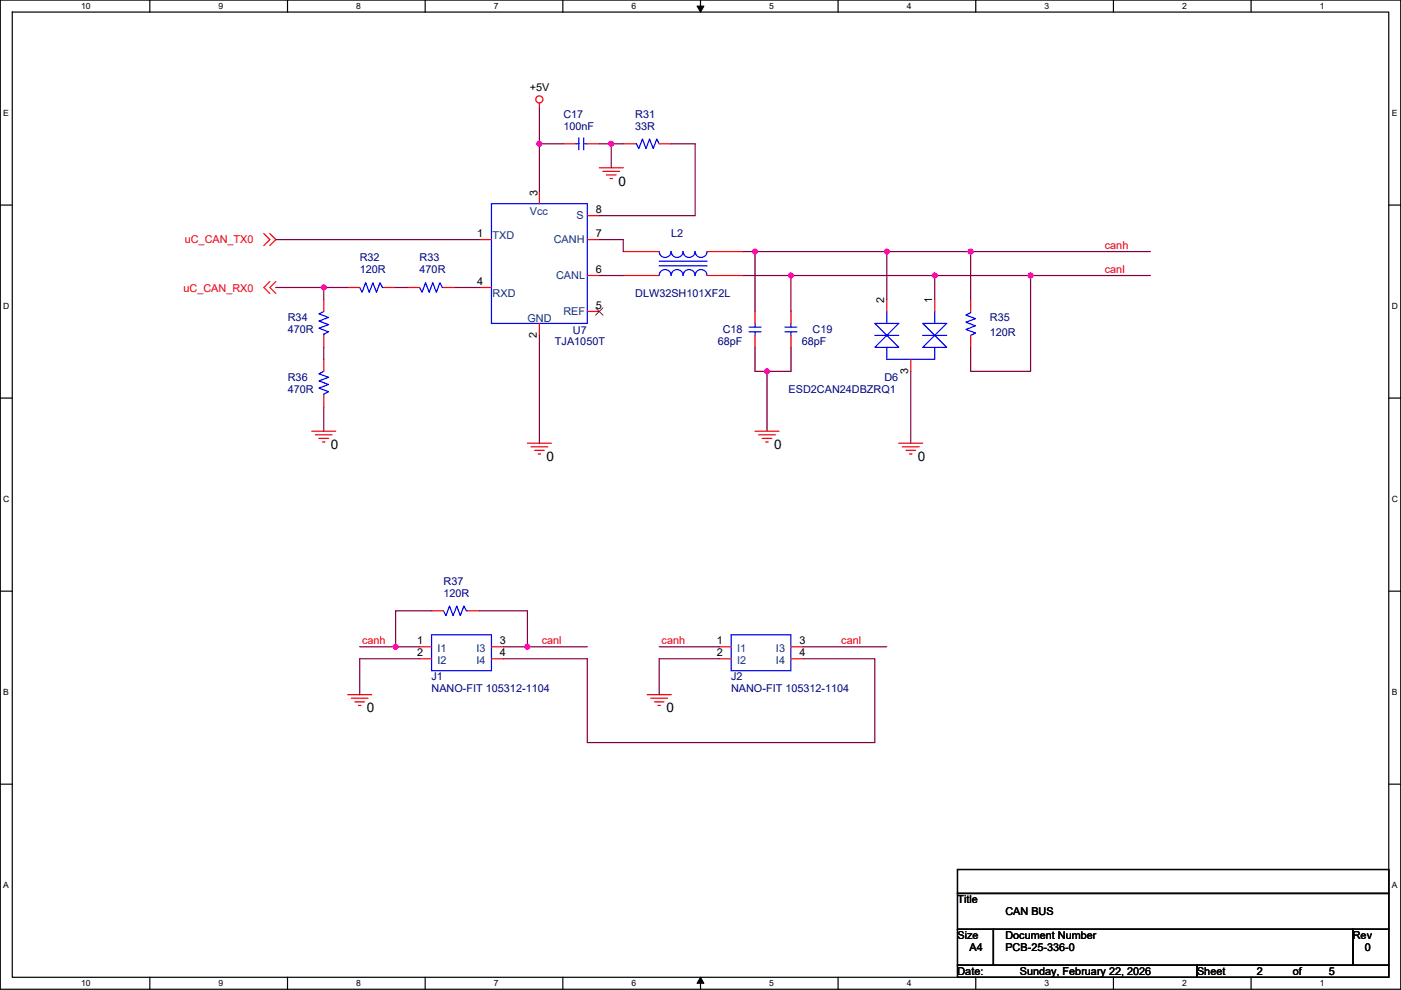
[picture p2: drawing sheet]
<svg xmlns="http://www.w3.org/2000/svg" width="297mm" height="210mm" viewBox="0 0 297 210" stroke-linecap="round" stroke-linejoin="round" font-family="sans-serif">
<path d="M.1 0h296.9v209.8h-296.9zM2.6 2.6h291.8v204.7h-291.8z" fill="none" stroke="#000" stroke-width=".25"/>
<g fill="#fff">
<path d="M17.2 .3h2v2h-2z"/>
<path d="M17.2 207.5h2v2.1h-2z"/>
</g>
<path d="M31.8 0v2.6M31.8 207.3v2.5" fill="none" stroke="#000" stroke-width=".25"/>
<g fill="#fff">
<path d="M46.4 .3h.9v2h-.9z"/>
<path d="M46.4 207.5h.9v2.1h-.9z"/>
</g>
<path d="M61 0v2.6M61 207.3v2.5" fill="none" stroke="#000" stroke-width=".25"/>
<g fill="#fff">
<path d="M75.5 .3h1v2h-1z"/>
<path d="M75.5 207.5h1v2.1h-1z"/>
</g>
<path d="M90.1 0v2.6M90.1 207.3v2.5" fill="none" stroke="#000" stroke-width=".25"/>
<g fill="#fff">
<path d="M104.7 .3h1v2h-1z"/>
<path d="M104.7 207.5h1v2.1h-1z"/>
</g>
<path d="M119.3 0v2.6M119.3 207.3v2.5" fill="none" stroke="#000" stroke-width=".25"/>
<g fill="#fff">
<path d="M133.9 .3h1v2h-1z"/>
<path d="M133.9 207.5h1v2.1h-1z"/>
</g>
<path d="M148.5 0v2.6M148.5 207.3v2.5" fill="none" stroke="#000" stroke-width=".25"/>
<path d="M147.8 1.3h1.4l-.7 1.3zM148.5 207.3l.7 1.3h-1.4z" fill="#000" stroke="#000" stroke-width=".21"/>
<g fill="#fff">
<path d="M163.1 .3h1v2h-1z"/>
<path d="M163.1 207.5h1v2.1h-1z"/>
</g>
<path d="M177.7 0v2.6M177.7 207.3v2.5" fill="none" stroke="#000" stroke-width=".25"/>
<g fill="#fff">
<path d="M192.3 .3h1v2h-1z"/>
<path d="M192.3 207.5h1v2.1h-1z"/>
</g>
<path d="M206.9 0v2.6M206.9 207.3v2.5" fill="none" stroke="#000" stroke-width=".25"/>
<g fill="#fff">
<path d="M221.5 .3h1v2h-1z"/>
<path d="M221.5 207.5h1v2.1h-1z"/>
</g>
<path d="M236.1 0v2.6M236.1 207.3v2.5" fill="none" stroke="#000" stroke-width=".25"/>
<g fill="#fff">
<path d="M250.7 .3h.9v2h-.9z"/>
<path d="M250.7 207.5h.9v2.1h-.9z"/>
</g>
<path d="M265.3 0v2.6M265.3 207.3v2.5" fill="none" stroke="#000" stroke-width=".25"/>
<g fill="#fff">
<path d="M279.8 .3h1v2h-1z"/>
<path d="M279.8 207.5h1v2.1h-1z"/>
<path d="M.7 23h1.2v2.1h-1.2z"/>
<path d="M295.1 23h1.2v2.1h-1.2z"/>
<path d="M.7 64h1.3v2h-1.3z"/>
<path d="M295.1 64h1.3v2h-1.3z"/>
</g>
<path d="M.1 43.5h2.5M294.4 43.5h2.6" fill="none" stroke="#000" stroke-width=".25"/>
<g fill="#fff">
<path d="M.7 104.9h1.3v2h-1.3z"/>
<path d="M295.1 104.9h1.3v2h-1.3z"/>
</g>
<path d="M.1 84.4h2.5M294.4 84.4h2.6" fill="none" stroke="#000" stroke-width=".25"/>
<g fill="#fff">
<path d="M.7 145.9h1.2v2h-1.2z"/>
<path d="M295.1 145.9h1.2v2h-1.2z"/>
</g>
<path d="M.1 125.4h2.5M294.4 125.4h2.6" fill="none" stroke="#000" stroke-width=".25"/>
<g fill="#fff">
<path d="M.7 186.8h1.2v2h-1.2z"/>
<path d="M295.1 186.8h1.2v2h-1.2z"/>
</g>
<path d="M.1 166.3h2.5M294.4 166.3h2.6M203 184.4h91.4v5.1h-91.4zM203 189.5h91.4v7.6h-91.4zM203 197.1h7.6v7.6h-7.6zM210.6 197.1h76.2v7.6h-76.2zM286.8 197.1h7.6v7.6h-7.6zM203 204.7h50.8v2.6h-50.8zM253.8 204.7h40.6v2.6h-40.6z" fill="none" stroke="#000" stroke-width=".25"/>
<g fill="none" stroke="#f00" stroke-width=".25">
<path d="M114.4 21.9v1M119.4 30.5h2.6M124.5 30.5h2.6M127.1 35.6h5M127.8 36.3h3.6M128.6 37.1h2M129.3 37.9h.6M132.1 30.5h2.6M139.8 30.5h2.5M55.9 49.6l1.3 1.2-1.3 1.3M57.2 49.6l1.3 1.2-1.3 1.3M57.2 59.7l-1.3 1.3 1.3 1.3"/>
<path d="M58.5 59.7l-1.3 1.3 1.3 1.3M101.7 50.8h2.5M114.4 40.7v2.5M124.5 45.7h2.6M124.5 50.8h2.6M124.5 58.4h2.6M132.1 58.4h7.7M132.1 53.4h7.7M149.9 58.4h7.6M149.9 53.4h7.6M68.6 76.2v2.6M68.6 63.5v2.6"/>
<path d="M68.6 71.1v2.6M73.7 61h2.6M81.3 61h2.6M86.4 61h2.6M94 61h2.6M101.7 61h2.5M114.4 68.6v2.5M124.5 66.1h2.6M160.1 71.1v2.6M160.1 66.1v2.5M167.7 71.1v2.6M167.7 66.1v2.5"/>
<path d="M188 63.5v2.6M193.1 76.2v2.6M198.2 63.5v2.6M205.8 71.1v2.6M205.8 63.5v2.6M66.1 91.5h5.1M66.9 92.2h3.5M67.6 93h2.1M68.4 93.7h.5M68.6 83.8v2.6M111.8 94h5.1M112.6 94.8h3.5"/>
<path d="M113.3 95.5h2.1M114.1 96.3h.5M160.1 91.5h5.1M160.8 92.2h3.6M161.6 93h2M162.4 93.7h.5M190.6 94h5M191.3 94.8h3.6M192.1 95.5h2M192.8 96.3h.6M89 137.2h2.5M89 139.7h2.5"/>
<path d="M91.5 129.6h2.5M99.1 129.6h2.6M104.2 137.2h2.5M104.2 139.7h2.5M152.5 137.2h2.5M152.5 139.7h2.5M167.7 137.2h2.5M167.7 139.7h2.5M73.7 147.3h5.1M74.5 148.1h3.5M75.2 148.9h2.1M76 149.6h.5"/>
<path d="M137.2 147.3h5.1M138 148.1h3.5M138.7 148.9h2.1M139.5 149.6h.5"/>
<circle cx="114.3" cy="21.1" r=".76"/>
</g>
<g fill="none" stroke="#00f" stroke-width=".25">
<path d="M122 30.5h.7M122.7 29.2v2.6M123.8 29.2v2.6M123.8 30.5h.7M134.7 30.5h.2l.5 1 .8-2 .8 2 .7-2 .8 2 .8-2 .5 1M104.2 43.2h20.3v25.4h-20.3zM139.8 53.3a1.26 1.26 0 0 0 1.2 1.3 1.26 1.26 0 0 0 1.3-1.3M139.8 56.4h10.1M139.8 55.4h10.1M142.3 58.4a1.26 1.26 0 0 0-1.3-1.2 1.26 1.26 0 0 0-1.2 1.2M142.3 53.3a1.26 1.26 0 0 0 1.3 1.3 1.26 1.26 0 0 0 1.2-1.3M144.8 58.4a1.26 1.26 0 0 0-1.2-1.2 1.26 1.26 0 0 0-1.3 1.2"/>
<path d="M144.8 53.3a1.26 1.26 0 0 0 1.3 1.3 1.26 1.26 0 0 0 1.3-1.3M147.4 58.4a1.26 1.26 0 0 0-1.3-1.2 1.26 1.26 0 0 0-1.3 1.2M147.4 53.3a1.26 1.26 0 0 0 1.2 1.3 1.26 1.26 0 0 0 1.3-1.3M149.9 58.4a1.26 1.26 0 0 0-1.3-1.2 1.26 1.26 0 0 0-1.2 1.2M68.6 78.8l-1 .5 2.1 .7-2.1 .8 2.1 .8-2.1 .7 2.1 .8-1.1 .5v.2M68.6 66.1l-1 .5 2.1 .7-2.1 .8 2.1 .8-2.1 .7 2.1 .8-1.1 .5v.2M76.3 61l.5 1 .7-2 .8 2 .8-2 .7 2 .8-2 .5 1h.2M89 61l.5 1 .7-2 .8 2 .8-2 .7 2 .8-2 .5 1h.2M158.8 70.4h2.6M158.8 69.4h2.6M160.1 68.6v.8M160.1 70.4v.7"/>
<path d="M166.4 70.4h2.6M166.4 69.4h2.6M167.7 68.6v.8M167.7 70.4v.7M185.5 68.6h5.1l-2.6 2.5zM185.5 71.1h5.1M188 71.1l2.6 2.6h-5.1zM188 66.1v2.5M195.6 68.6h5.1l-2.5 2.5zM195.6 71.1h5.1M198.2 71.1l2.5 2.6h-5.1zM198.2 66.1v2.5"/>
<path d="M198.2 73.7v2.5h-10.2v-2.5M205.8 66.1v.2l-1 .5 2 .8-2 .7 2 .8-2 .8 2 .7-1 .5M91.5 134.6h12.7v7.7h-12.7zM94 129.6l.5 1 .8-2.1 .8 2.1 .7-2.1 .8 2.1 .8-2.1 .5 1.1h.2M155 134.6h12.7v7.7h-12.7z"/>
</g>
<path d="M126.3 65.3l1.5 1.5M127.8 65.3l-1.5 1.5" fill="none" stroke="#804000" stroke-width=".21"/>
<g fill="none" stroke="#800040" stroke-width=".25">
<path d="M114.4 22.9v7.6M114.4 30.5h5M114.4 30.5v10.2M127.1 30.5h2.5M129.6 30.5v5.1M129.6 30.5h2.5M142.3 30.5h5.1v15.2h-20.3M58.5 50.8h43.2M127.1 50.8h5v2.6M127.1 58.4h5M157.5 58.4h10.2M157.5 53.4h2.6"/>
<path d="M160.1 53.4v12.7M160.1 53.4h27.9M167.7 58.4v7.7M167.7 58.4h30.5M188 53.4h17.8M188 53.4v10.1M198.2 58.4h20.3M198.2 58.4v5.1M205.8 53.4h38.1M205.8 53.4v10.1M218.5 58.4v20.4h-12.7v-5.1M218.5 58.4h25.4"/>
<path d="M58.5 61h10.1M68.6 61h5.1M68.6 61v2.5M68.6 73.7v2.5M83.9 61h2.5M96.6 61h5.1M114.4 71.1v22.9M160.1 73.7v5.1h2.5M162.6 78.8v12.7M167.7 73.7v5.1h-5.1M193.1 78.8v15.2M68.6 86.4v5.1"/>
<path d="M76.3 137.2h7.6M83.9 137.2h5.1M89 139.7h-12.7v7.6M91.5 129.6h-7.6v7.6M101.7 129.6h10.1v7.6M106.7 137.2h5.1M111.8 137.2h12.7M139.8 137.2h12.7M152.5 139.7h-12.7v7.6M170.2 139.7h15.3v17.8h-61v-17.8h-17.8M170.2 137.2h17.8"/>
</g>
<g fill="#f0f" stroke="#f0f" stroke-width=".25">
<circle cx="114.3" cy="30.5" r=".5"/>
<circle cx="129.6" cy="30.5" r=".5"/>
<circle cx="160.1" cy="53.3" r=".5"/>
<circle cx="188" cy="53.3" r=".5"/>
<circle cx="198.2" cy="58.4" r=".5"/>
<circle cx="167.7" cy="58.4" r=".5"/>
<circle cx="68.6" cy="61" r=".5"/>
<circle cx="162.6" cy="78.7" r=".5"/>
<circle cx="205.8" cy="53.3" r=".5"/>
<circle cx="218.5" cy="58.4" r=".5"/>
<circle cx="83.9" cy="137.2" r=".5"/>
<circle cx="111.8" cy="137.2" r=".5"/>
</g>
<g font-size="2.8">
<text x="131.1" y="39.3">0</text>
<text x="70.2" y="95.2">0</text>
<text x="164.1" y="95.2">0</text>
<text x="115.9" y="97.8">0</text>
<text x="194.6" y="97.8">0</text>
<text x="77.8" y="151.1">0</text>
<text x="141.3" y="151.1">0</text>
</g>
<g font-size="2.3">
<text x="112.3" y="19.3">+5V</text>
<text x="113.9" y="41.7" transform="rotate(-90 113.9 41.7)">3</text>
<text x="126.3" y="45.2">8</text>
<text x="101.2" y="50.3">1</text>
<text x="126.3" y="50.3">7</text>
<text x="126.3" y="57.9">6</text>
<text x="101.2" y="60.5">4</text>
<text x="126.3" y="65.5">5</text>
<text x="187.5" y="64.3" transform="rotate(-90 187.5 64.3)">2</text>
<text x="197.7" y="64.3" transform="rotate(-90 197.7 64.3)">1</text>
<text x="113.8" y="71.7" transform="rotate(-90 113.8 71.7)">2</text>
<text x="192.6" y="79.3" transform="rotate(-90 192.6 79.3)">3</text>
<text x="88.5" y="136.7">1</text>
<text x="106" y="136.7">3</text>
<text x="152" y="136.7">1</text>
<text x="169.5" y="136.7">3</text>
<text x="88.5" y="139.2">2</text>
<text x="106" y="139.2">4</text>
<text x="152" y="139.2">2</text>
<text x="169.5" y="139.2">4</text>
<text x="203" y="191.6">Title</text>
<text x="213.2" y="194.1">CAN BUS</text>
<text x="203" y="199.2">Size</text>
<text x="205.5" y="201.7">A4</text>
<text x="213.2" y="199.2">Document Number</text>
<text x="213.2" y="201.7">PCB-25-336-0</text>
<text x="286.8" y="199.2">Rev</text>
<text x="289.4" y="201.7">0</text>
<text x="203" y="206.8">Date:</text>
<text x="216.2" y="206.8">Sunday, February 22, 2026</text>
<text x="253.8" y="206.8">Sheet</text>
<text x="266.5" y="206.8">2</text>
<text x="274.1" y="206.8">of</text>
<text x="281.7" y="206.8">5</text>
</g>
<g font-size="2.3" fill="#000080">
<text x="119.4" y="24.9">C17</text>
<text x="119.4" y="27.5">100nF</text>
<text x="134.7" y="24.9">R31</text>
<text x="134.7" y="27.5">33R</text>
<text x="142.3" y="50.3">L2</text>
<text x="76.3" y="55.4">R32</text>
<text x="76.3" y="58">120R</text>
<text x="89" y="55.4">R33</text>
<text x="89" y="58">470R</text>
<text x="134.7" y="63">DLW32SH101XF2L</text>
<text x="61" y="68.1">R34</text>
<text x="61" y="70.7">470R</text>
<text x="121.5" y="70.9">U7</text>
<text x="153.2" y="70.7">C18</text>
<text x="172.3" y="70.7">C19</text>
<text x="209.9" y="68.1">R35</text>
<text x="209.9" y="71.2">120R</text>
<text x="117.7" y="73.2">TJA1050T</text>
<text x="152.2" y="73.2">68pF</text>
<text x="170" y="73.2">68pF</text>
<text x="61" y="80.8">R36</text>
<text x="61" y="83.4">470R</text>
<text x="167.2" y="83.4">ESD2CAN24DBZRQ1</text>
<text x="187.5" y="80.8">D6</text>
<text x="94" y="124">R37</text>
<text x="94" y="126.5">120R</text>
<text x="91.5" y="144.3">J1</text>
<text x="91.5" y="146.9">NANO-FIT 105312-1104</text>
<text x="155" y="144.3">J2</text>
<text x="155" y="146.9">NANO-FIT 105312-1104</text>
</g>
<g font-size="2.3" fill="#004080">
<text x="112.3" y="45.5">Vcc</text>
<text x="122.2" y="46.5">S</text>
<text x="104.5" y="50.6">TXD</text>
<text x="117.4" y="51.6">CANH</text>
<text x="117.9" y="59.2">CANL</text>
<text x="104.5" y="63">RXD</text>
<text x="111.8" y="68.4">GND</text>
<text x="119.4" y="66.8">REF</text>
<text x="92.8" y="138.2">I1</text>
<text x="92.8" y="140.8">I2</text>
<text x="101" y="138.2">I3</text>
<text x="101" y="140.8">I4</text>
<text x="156.3" y="138.2">I1</text>
<text x="156.3" y="140.8">I2</text>
<text x="164.5" y="138.2">I3</text>
<text x="164.5" y="140.8">I4</text>
</g>
<g font-size="2.3" fill="#f00">
<text x="39.2" y="51.6">uC_CAN_TX0</text>
<text x="234.2" y="52.9">canh</text>
<text x="234.2" y="57.9">canl</text>
<text x="38.9" y="62">uC_CAN_RX0</text>
<text x="76.8" y="136.7">canh</text>
<text x="114.9" y="136.7">canl</text>
<text x="140.3" y="136.7">canh</text>
<text x="178.4" y="136.7">canl</text>
</g>
<g font-size="1.8">
<text x="17.2" y="1.9">10</text>
<text x="46.4" y="1.9">9</text>
<text x="75.5" y="1.9">8</text>
<text x="104.7" y="1.9">7</text>
<text x="133.9" y="1.9">6</text>
<text x="163.1" y="1.9">5</text>
<text x="192.3" y="1.9">4</text>
<text x="221.5" y="1.9">3</text>
<text x="250.7" y="1.9">2</text>
<text x="279.8" y="1.9">1</text>
<text x=".7" y="24.7">E</text>
<text x="295.1" y="24.7">E</text>
<text x=".7" y="65.6">D</text>
<text x="295.1" y="65.6">D</text>
<text x=".7" y="106.5">C</text>
<text x="295.1" y="106.5">C</text>
<text x=".7" y="147.5">B</text>
<text x="295.1" y="147.5">B</text>
<text x=".7" y="188.4">A</text>
<text x="295.1" y="188.4">A</text>
<text x="17.2" y="209.2">10</text>
<text x="46.4" y="209.2">9</text>
<text x="75.5" y="209.2">8</text>
<text x="104.7" y="209.2">7</text>
<text x="133.9" y="209.2">6</text>
<text x="163.1" y="209.2">5</text>
<text x="192.3" y="209.2">4</text>
<text x="221.5" y="209.2">3</text>
<text x="250.7" y="209.2">2</text>
<text x="279.8" y="209.2">1</text>
</g>
</svg>
